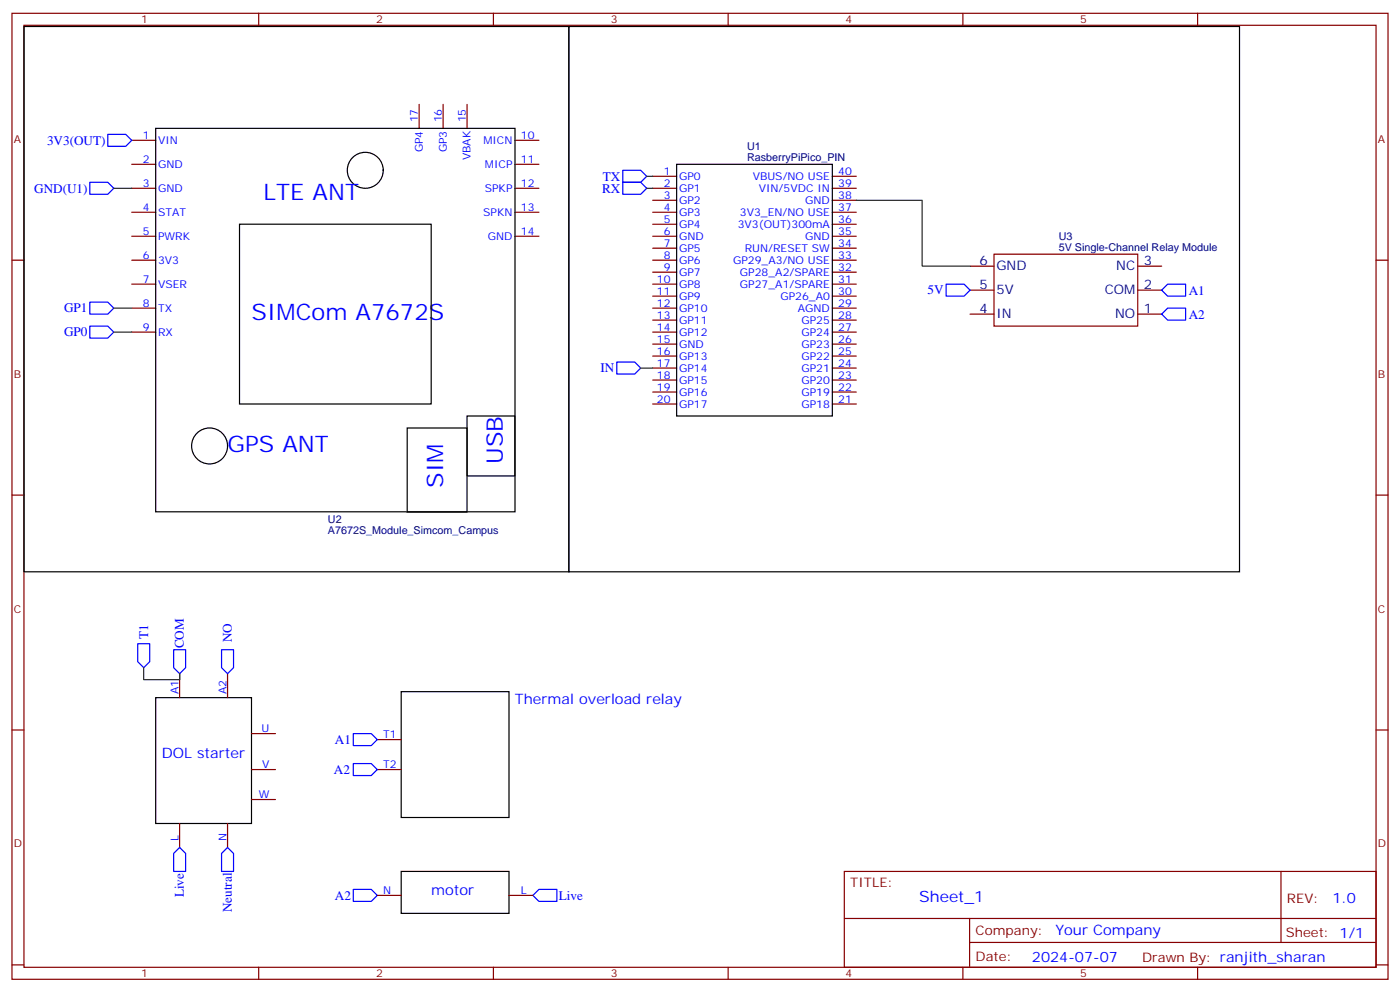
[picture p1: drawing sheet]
<svg xmlns="http://www.w3.org/2000/svg" width="412mm" height="292mm" viewBox="0 0 412 292" stroke-linecap="round" stroke-linejoin="round" font-family="sans-serif">
<g fill="none" stroke="#870000" stroke-width=".35">
<path d="M3.5 3.9h405.4v284.4h-405.4zM7.1 7.4h398.2v277.3h-398.2zM76.2 3.9v3.5M145.3 3.9v3.5M214.5 3.9v3.5M283.6 3.9v3.5M352.8 3.9v3.5M123.5 30.7v7.1M130.5 30.7v7.1M137.6 30.7v7.1M38.8 55.4h7.1M38.8 41.3h7.1"/>
<path d="M38.8 48.4h7.1M151.7 55.4h7M151.7 41.3h7M151.7 48.4h7M192.3 51.9h7M192.3 55.4h7M192.3 58.9h7M245.2 51.9h7M245.2 55.4h7M245.2 58.9h7M3.5 76.6h3.6M38.8 76.6h7.1"/>
<path d="M38.8 62.5h7.1M38.8 69.5h7.1M151.7 62.5h7M151.7 69.5h7M192.3 76.6h7M192.3 62.5h7M192.3 66h7M192.3 69.5h7M192.3 73.1h7M245.2 76.6h7M245.2 62.5h7M245.2 66h7"/>
<path d="M245.2 69.5h7M245.2 73.1h7M285.8 78.4h7M335.1 78.4h7.1M405.3 76.6h3.6M38.8 83.6h7.1M38.8 90.7h7.1M38.8 97.8h7.1M192.3 80.1h7M192.3 83.6h7M192.3 87.2h7M192.3 90.7h7"/>
<path d="M192.3 94.2h7M192.3 97.8h7M245.2 80.1h7M245.2 83.6h7M245.2 87.2h7M245.2 90.7h7M245.2 94.2h7M245.2 97.8h7M285.8 92.5h7M285.8 85.4h7M335.1 92.5h7.1M335.1 85.4h7.1"/>
<path d="M192.3 101.3h7M192.3 104.8h7M192.3 108.3h7M192.3 111.9h7M192.3 115.4h7M192.3 118.9h7M245.2 101.3h7M245.2 104.8h7M245.2 108.3h7M245.2 111.9h7M245.2 115.4h7M245.2 118.9h7"/>
<path d="M3.5 145.7h3.6M405.3 145.7h3.6M52.9 198.3v7.1M67 198.3v7.1M3.5 214.9h3.6M74.1 215.9h7M111.1 217.7h7.1M405.3 214.9h3.6M74.1 226.5h7M74.1 235.3h7M111.1 226.5h7.1M52.9 242.4v7"/>
<path d="M67 242.4v7M248.7 256.5h156.6v28.2h-156.6zM377.3 256.5v20.9M111.1 263.6h7.1M149.9 263.6h7.1M248.7 270.4h156.5M285.6 277.4h119.6M285.6 270.4v14.1M3.5 284h3.6M76.2 284.7v3.6M145.3 284.7v3.6M214.5 284.7v3.6"/>
<path d="M283.6 284.7v3.6M352.8 284.7v3.6M405.3 284h3.6"/>
</g>
<g fill="none" stroke="#000" stroke-width=".35">
<path d="M7.1 7.8h160.5v160.5h-160.5zM167.6 7.8h197.5v160.5h-197.5zM45.9 37.8h105.8v112.9h-105.8zM199.3 48.4h45.9v74h-45.9zM70.6 66h56.4v52.9h-56.4zM119.9 126h17.7v24.7h-17.7zM137.6 122.4h14.1v17.7h-14.1zM45.9 205.4h28.2v37h-28.2zM118.2 203.6h31.7v37h-31.7zM118.2 256.5h31.7v12.4h-31.7z"/>
<circle cx="107.6" cy="50.1" r="5.3"/>
<circle cx="61.7" cy="131.3" r="5.3"/>
</g>
<path d="M292.8 74.8h42.3v21.2h-42.3z" fill="none" stroke="#900" stroke-width=".35"/>
<g fill="none" stroke="#00f" stroke-width=".35">
<path d="M31.7 39.5h5.3l1.8 1.8-1.8 1.8h-5.3zM26.5 53.7h5.2l1.8 1.7-1.8 1.8h-5.2zM183.4 50.1h5.3l1.8 1.8-1.8 1.8h-5.3zM183.4 53.7h5.3l1.8 1.7-1.8 1.8h-5.3zM26.5 88.9h5.2l1.8 1.8-1.8 1.8h-5.2zM26.5 96h5.2l1.8 1.8-1.8 1.7h-5.2zM278.7 83.6h5.3l1.8 1.8-1.8 1.8h-5.3zM342.2 85.4l1.8-1.8h5.2v3.6h-5.2zM342.2 92.5l1.8-1.8h5.2v3.5h-5.2zM181.7 106.6h5.3l1.7 1.7-1.7 1.8h-5.3zM40.6 189.5h3.5v5.3l-1.8 1.7-1.7-1.7zM51.2 191.2h3.5v5.3l-1.8 1.8-1.7-1.8z"/>
<path d="M65.3 191.2h3.5v5.3l-1.8 1.8-1.7-1.8zM104.1 215.9h5.3l1.7 1.8-1.7 1.8h-5.3zM104.1 224.8h5.3l1.7 1.7-1.7 1.8h-5.3zM51.2 251.2l1.7-1.8 1.8 1.8v5.3h-3.5zM67 249.4l1.8 1.8v5.3h-3.5v-5.3zM104.1 261.8h5.3l1.7 1.8-1.7 1.7h-5.3zM157 263.6l1.7-1.8h5.3v3.5h-5.3z"/>
</g>
<path d="M33.5 55.4h5.3M190.5 55.4h1.8M190.5 51.9h1.8M252.2 58.9h19.4v19.5h14.2M33.5 90.7h5.3M33.5 97.8h5.3M188.7 108.3h3.6M42.3 196.5v3.6h10.6v-1.8" fill="none" stroke="#008700" stroke-width=".35"/>
<g font-size="6.7" fill="#00f">
<text x="77.6" y="58.9">LTE ANT</text>
<text x="74.1" y="94.2">SIMCom A7672S</text>
<text x="67" y="133">GPS ANT</text>
<text x="148.2" y="136.6" transform="rotate(-90 148.2 136.6)">USB</text>
<text x="130.5" y="143.6" transform="rotate(-90 130.5 143.6)">SIM</text>
</g>
<text font-size="4.6" fill="#00f" x="270.8" y="265.5">Sheet_1</text>
<g font-size="4.2" fill="#00f">
<text x="151.7" y="207.1">Thermal overload relay</text>
<text x="47.6" y="223">DOL starter</text>
<text x="127" y="263.6">motor</text>
<text x="392.5" y="265.8">1.0</text>
<text x="310.9" y="275.3">Your Company</text>
<text x="304" y="283.1">2024-07-07</text>
</g>
<g font-size="3.9" fill="#00f">
<text x="13.9" y="42.6">3V3(OUT)</text>
<text x="177.6" y="53.2">TX</text>
<text x="10.1" y="56.7">GND(U1)</text>
<text x="177.4" y="56.7">RX</text>
<text x="273.3" y="86.7">5V</text>
<text x="350.2" y="86.8">A1</text>
<text x="18.9" y="91.9">GP1</text>
<text x="350.2" y="93.8">A2</text>
<text x="18.9" y="99">GP0</text>
<text x="176.9" y="109.6">IN</text>
<text x="43.6" y="188" transform="rotate(-90 43.6 188)">T1</text>
<text x="54.2" y="190.9" transform="rotate(-90 54.2 190.9)">COM</text>
<text x="68.3" y="189.1" transform="rotate(-90 68.3 189.1)">NO</text>
<text x="98.6" y="219">A1</text>
<text x="98.3" y="227.8">A2</text>
<text x="54.2" y="264.1" transform="rotate(-90 54.2 264.1)">Live</text>
<text x="68.3" y="268.5" transform="rotate(-90 68.3 268.5)">Neutral</text>
<text x="98.6" y="264.8">A2</text>
<text x="164.6" y="264.9">Live</text>
</g>
<g font-size="3.9" fill="#000080">
<text x="288.6" y="78">6</text>
<text x="336.9" y="78">3</text>
<text x="293.5" y="79.4">GND</text>
<text x="328.8" y="79.4">NC</text>
<text x="288.6" y="85.1">5</text>
<text x="293.5" y="86.5">5V</text>
<text x="325.4" y="86.5">COM</text>
<text x="336.9" y="85.1">2</text>
<text x="288.6" y="92.1">4</text>
<text x="293.5" y="93.5">IN</text>
<text x="328.5" y="93.5">NO</text>
<text x="336.9" y="92.1">1</text>
</g>
<g font-size="3.9" fill="#800">
<text x="250.5" y="261.1">TITLE:</text>
<text x="379.1" y="265.8">REV:</text>
<text x="287.4" y="275.3">Company:</text>
<text x="378.7" y="275.9">Sheet: 1/1</text>
<text x="287.4" y="283">Date:</text>
<text x="336.4" y="283.1">Drawn By: ranjith_sharan</text>
</g>
<g font-size="3.2" fill="#800">
<text x="41.6" y="6.9">1</text>
<text x="110.8" y="6.9">2</text>
<text x="179.9" y="6.9">3</text>
<text x="249.1" y="6.9">4</text>
<text x="318.2" y="6.9">5</text>
<text x="4.1" y="42">A</text>
<text x="405.9" y="42">A</text>
<text x="4.1" y="111.2">B</text>
<text x="405.9" y="111.2">B</text>
<text x="4.1" y="180.3">C</text>
<text x="405.9" y="180.3">C</text>
<text x="4.1" y="249.4">D</text>
<text x="405.9" y="249.4">D</text>
<text x="41.6" y="287.7">1</text>
<text x="110.8" y="287.7">2</text>
<text x="179.9" y="287.7">3</text>
<text x="249.1" y="287.7">4</text>
<text x="318.2" y="287.7">5</text>
</g>
<g font-size="3.2" fill="#00f">
<text x="42.1" y="41">1</text>
<text x="123.1" y="36" transform="rotate(-90 123.1 36)">17</text>
<text x="130.2" y="36" transform="rotate(-90 130.2 36)">16</text>
<text x="137.2" y="36" transform="rotate(-90 137.2 36)">15</text>
<text x="153.5" y="41">10</text>
<text x="46.6" y="42.4">VIN</text>
<text x="124.5" y="44.9" transform="rotate(-90 124.5 44.9)">GP4</text>
<text x="131.6" y="44.9" transform="rotate(-90 131.6 44.9)">GP3</text>
<text x="138.6" y="47.2" transform="rotate(-90 138.6 47.2)">VBAK</text>
<text x="142.4" y="42.4">MICN</text>
<text x="42.1" y="48">2</text>
<text x="46.6" y="49.4">GND</text>
<text x="142.9" y="49.4">MICP</text>
<text x="153.5" y="48">11</text>
<text x="195.5" y="51.5">1</text>
<text x="200" y="53">GP0</text>
<text x="221.7" y="53">VBUS/NO USE</text>
<text x="246.9" y="51.5">40</text>
<text x="42.1" y="55.1">3</text>
<text x="46.6" y="56.5">GND</text>
<text x="142.8" y="56.5">SPKP</text>
<text x="153.5" y="55.1">12</text>
<text x="195.5" y="55.1">2</text>
<text x="195.5" y="58.6">3</text>
<text x="200" y="56.5">GP1</text>
<text x="223.5" y="56.5">VIN/5VDC IN</text>
<text x="246.9" y="58.6">38</text>
<text x="246.9" y="55.1">39</text>
<text x="42.1" y="62.1">4</text>
<text x="46.6" y="63.5">STAT</text>
<text x="142.3" y="63.5">SPKN</text>
<text x="153.5" y="62.1">13</text>
<text x="195.5" y="62.1">4</text>
<text x="195.5" y="65.7">5</text>
<text x="200" y="60">GP2</text>
<text x="200" y="63.5">GP3</text>
<text x="217.9" y="63.5">3V3_EN/NO USE</text>
<text x="237.2" y="60">GND</text>
<text x="246.9" y="65.7">36</text>
<text x="246.9" y="62.1">37</text>
<text x="42.1" y="69.2">5</text>
<text x="46.6" y="70.6">PWRK</text>
<text x="143.7" y="70.6">GND</text>
<text x="153.5" y="69.2">14</text>
<text x="195.5" y="69.2">6</text>
<text x="200" y="67.1">GP4</text>
<text x="200" y="70.6">GND</text>
<text x="217.3" y="67.1">3V3(OUT)300mA</text>
<text x="237.2" y="70.6">GND</text>
<text x="246.9" y="69.2">35</text>
<text x="42.1" y="76.2">6</text>
<text x="46.6" y="77.6">3V3</text>
<text x="195.5" y="72.7">7</text>
<text x="195.5" y="76.2">8</text>
<text x="200" y="74.1">GP5</text>
<text x="200" y="77.6">GP6</text>
<text x="215.9" y="77.6">GP29_A3/NO USE</text>
<text x="219.4" y="74.1">RUN/RESET SW</text>
<text x="246.9" y="76.2">33</text>
<text x="246.9" y="72.7">34</text>
<text x="42.1" y="83.3">7</text>
<text x="193.5" y="83.3">10</text>
<text x="195.5" y="79.8">9</text>
<text x="200" y="81.2">GP7</text>
<text x="218" y="81.2">GP28_A2/SPARE</text>
<text x="246.9" y="83.3">31</text>
<text x="246.9" y="79.8">32</text>
<text x="46.6" y="84.7">VSER</text>
<text x="193.5" y="86.8">11</text>
<text x="200" y="84.7">GP8</text>
<text x="200" y="88.2">GP9</text>
<text x="218" y="84.7">GP27_A1/SPARE</text>
<text x="229.9" y="88.2">GP26_A0</text>
<text x="246.9" y="86.8">30</text>
<text x="42.1" y="90.3">8</text>
<text x="46.6" y="91.8">TX</text>
<text x="193.5" y="90.3">12</text>
<text x="193.5" y="93.9">13</text>
<text x="200" y="91.8">GP10</text>
<text x="200" y="95.3">GP11</text>
<text x="235" y="91.8">AGND</text>
<text x="236.1" y="95.3">GP25</text>
<text x="246.9" y="93.9">28</text>
<text x="246.9" y="90.3">29</text>
<text x="42.1" y="97.4">9</text>
<text x="46.6" y="98.8">RX</text>
<text x="193.5" y="97.4">14</text>
<text x="193.5" y="100.9">15</text>
<text x="200" y="98.8">GP12</text>
<text x="236.1" y="98.8">GP24</text>
<text x="246.9" y="100.9">26</text>
<text x="246.9" y="97.4">27</text>
<text x="193.5" y="104.5">16</text>
<text x="193.5" y="108">17</text>
<text x="200" y="102.3">GND</text>
<text x="200" y="105.9">GP13</text>
<text x="236.1" y="105.9">GP22</text>
<text x="236.1" y="102.3">GP23</text>
<text x="246.9" y="108">24</text>
<text x="246.9" y="104.5">25</text>
<text x="193.5" y="111.5">18</text>
<text x="200" y="109.4">GP14</text>
<text x="200" y="112.9">GP15</text>
<text x="236.1" y="112.9">GP20</text>
<text x="236.1" y="109.4">GP21</text>
<text x="246.9" y="111.5">23</text>
<text x="193.5" y="115">19</text>
<text x="193.5" y="118.6">20</text>
<text x="200" y="116.5">GP16</text>
<text x="200" y="120">GP17</text>
<text x="236.1" y="120">GP18</text>
<text x="236.1" y="116.5">GP19</text>
<text x="246.9" y="118.6">21</text>
<text x="246.9" y="115">22</text>
<text x="52.6" y="204.2" transform="rotate(-90 52.6 204.2)">A1</text>
<text x="66.7" y="204.2" transform="rotate(-90 66.7 204.2)">A2</text>
<text x="77.1" y="215.6">U</text>
<text x="112.9" y="217.3">T1</text>
<text x="77.2" y="226.2">V</text>
<text x="112.9" y="226.2">T2</text>
<text x="76.2" y="235">W</text>
<text x="52.6" y="247.7" transform="rotate(-90 52.6 247.7)">L</text>
<text x="66.7" y="247.7" transform="rotate(-90 66.7 247.7)">N</text>
<text x="112.9" y="263.2">N</text>
<text x="153.5" y="263.2">L</text>
</g>
<g font-size="3.2" fill="#000080">
<text x="220.1" y="47.3">RasberryPiPico_PIN</text>
<text x="220.1" y="44.1">U1</text>
<text x="311.9" y="70.7">U3</text>
<text x="311.9" y="73.8">5V Single-Channel Relay Module</text>
<text x="96.6" y="153.8">U2</text>
<text x="96.6" y="157.1">A7672S_Module_Simcom_Campus</text>
</g>
</svg>
